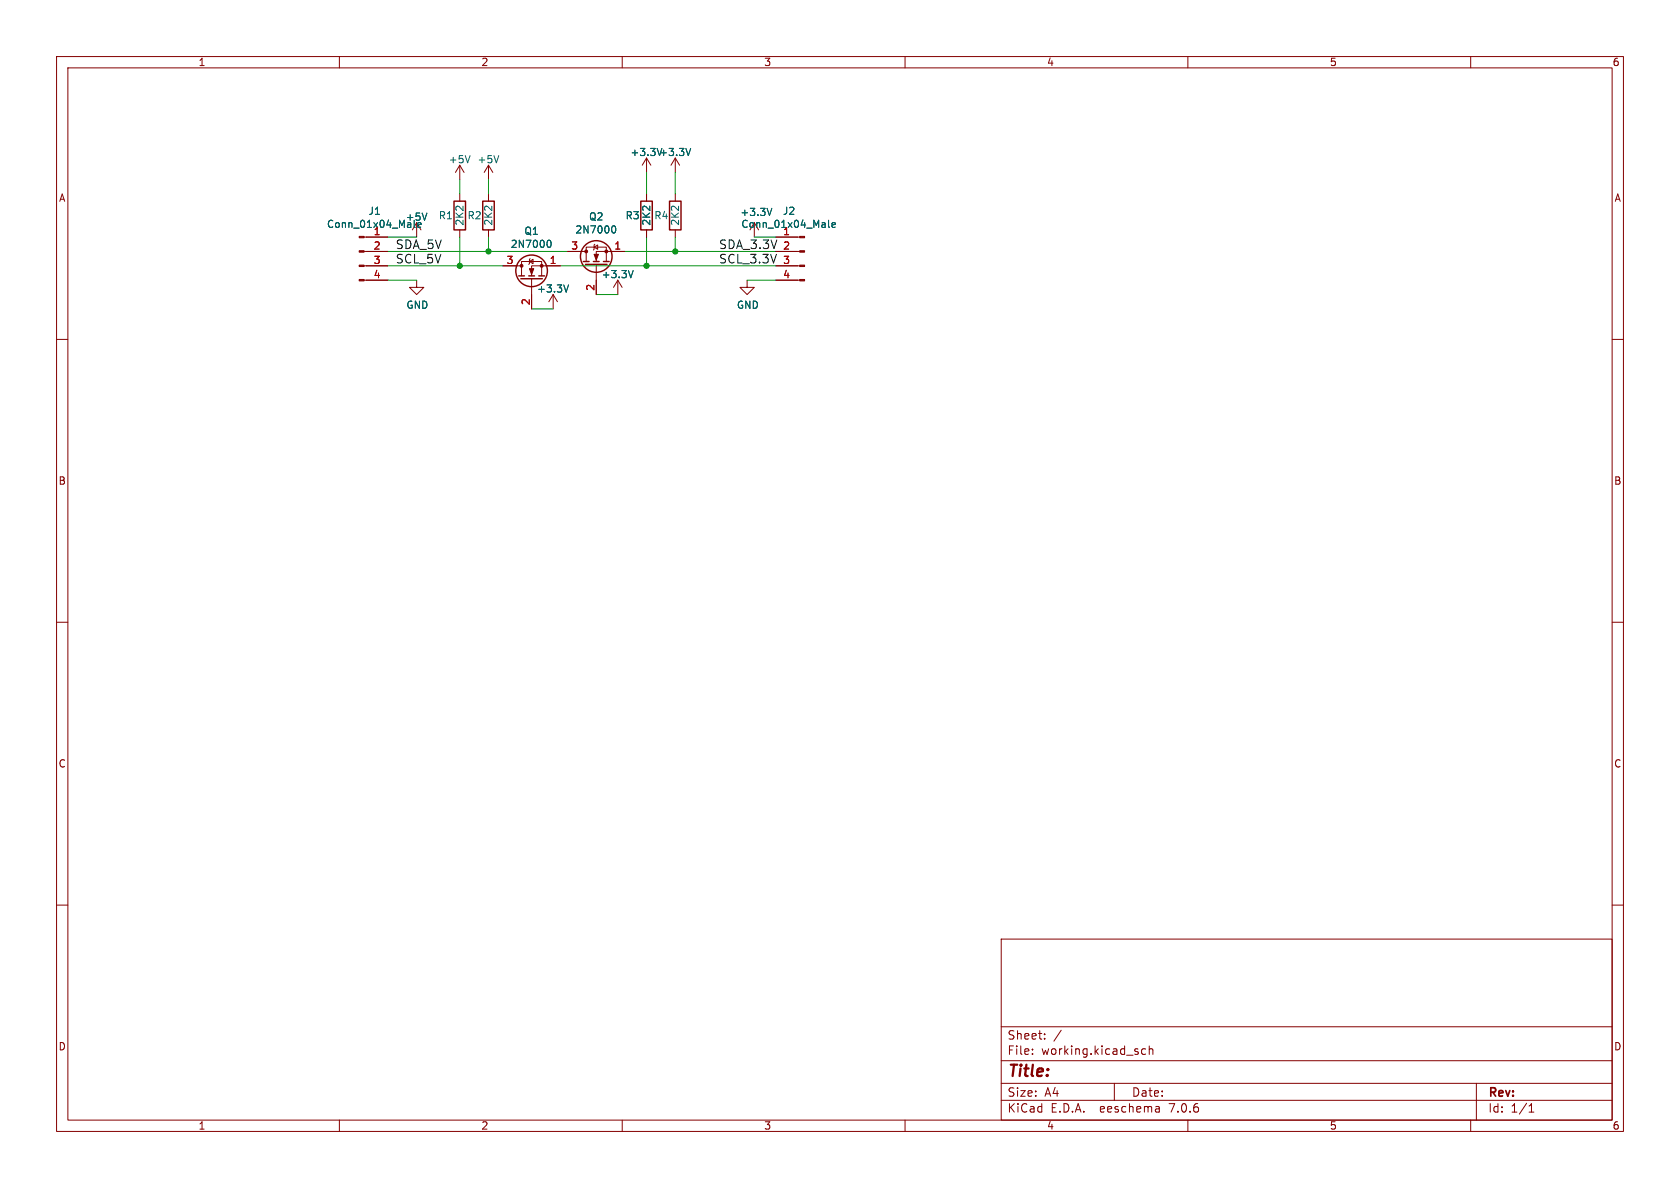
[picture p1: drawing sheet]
(kicad_sch (version 20230121) (generator eeschema)

 (paper "A4")

 (lib_symbols
  (symbol "Device:R" (pin_numbers hide) (pin_names (offset 0)) (in_bom yes) (on_board yes)
   (property "Reference" "R" (at 2.032 0 90) (effects (font (size 1.27 1.27))))
   (property "Value" "R" (at 0 0 90) (effects (font (size 1.27 1.27))))
   (property "Footprint" "" (at -1.778 0 90) (effects (font (size 1.27 1.27)) hide))
   (property "Datasheet" "~" (at 0 0 0) (effects (font (size 1.27 1.27)) hide))
   (symbol "R_0_1"
    (rectangle (start -1.016 -2.54) (end 1.016 2.54) (stroke (width 0.254) (type default)) (fill (type none))))
   (symbol "R_1_1"
    (pin passive line (at 0 3.81 270) (length 1.27) (name "~" (effects (font (size 1.27 1.27)))) (number "1" (effects (font (size 1.27 1.27)))))
    (pin passive line (at 0 -3.81 90) (length 1.27) (name "~" (effects (font (size 1.27 1.27)))) (number "2" (effects (font (size 1.27 1.27)))))))
  (symbol "Transistor_FET:2N7000" (pin_names hide) (in_bom yes) (on_board yes)
   (property "Reference" "Q" (at 5.08 1.905 0) (effects (font (size 1.27 1.27)) (justify left)))
   (property "Value" "2N7000" (at 5.08 0 0) (effects (font (size 1.27 1.27)) (justify left)))
   (property "Footprint" "Package_TO_SOT_THT:TO-92_Inline" (at 5.08 -1.905 0) (effects (font (size 1.27 1.27) italic) (justify left) hide))
   (property "Datasheet" "https://www.vishay.com/docs/70226/70226.pdf" (at 0 0 0) (effects (font (size 1.27 1.27)) (justify left) hide))
   (symbol "2N7000_0_1"
    (polyline (pts (xy 0.254 0) (xy -2.54 0)) (stroke (width 0) (type default)) (fill (type none)))
    (polyline (pts (xy 0.254 1.905) (xy 0.254 -1.905)) (stroke (width 0.254) (type default)) (fill (type none)))
    (polyline (pts (xy 0.762 -1.27) (xy 0.762 -2.286)) (stroke (width 0.254) (type default)) (fill (type none)))
    (polyline (pts (xy 0.762 0.508) (xy 0.762 -0.508)) (stroke (width 0.254) (type default)) (fill (type none)))
    (polyline (pts (xy 0.762 2.286) (xy 0.762 1.27)) (stroke (width 0.254) (type default)) (fill (type none)))
    (polyline (pts (xy 2.54 2.54) (xy 2.54 1.778)) (stroke (width 0) (type default)) (fill (type none)))
    (polyline (pts (xy 2.54 -2.54) (xy 2.54 0) (xy 0.762 0)) (stroke (width 0) (type default)) (fill (type none)))
    (polyline (pts (xy 0.762 -1.778) (xy 3.302 -1.778) (xy 3.302 1.778) (xy 0.762 1.778)) (stroke (width 0) (type default)) (fill (type none)))
    (polyline (pts (xy 1.016 0) (xy 2.032 0.381) (xy 2.032 -0.381) (xy 1.016 0)) (stroke (width 0) (type default)) (fill (type outline)))
    (polyline (pts (xy 2.794 0.508) (xy 2.921 0.381) (xy 3.683 0.381) (xy 3.81 0.254)) (stroke (width 0) (type default)) (fill (type none)))
    (polyline (pts (xy 3.302 0.381) (xy 2.921 -0.254) (xy 3.683 -0.254) (xy 3.302 0.381)) (stroke (width 0) (type default)) (fill (type none)))
    (circle (center 1.651 0) (radius 2.794) (stroke (width 0.254) (type default)) (fill (type none)))
    (circle (center 2.54 -1.778) (radius 0.254) (stroke (width 0) (type default)) (fill (type outline)))
    (circle (center 2.54 1.778) (radius 0.254) (stroke (width 0) (type default)) (fill (type outline))))
   (symbol "2N7000_1_1"
    (pin passive line (at 2.54 -5.08 90) (length 2.54) (name "S" (effects (font (size 1.27 1.27)))) (number "1" (effects (font (size 1.27 1.27)))))
    (pin input line (at -5.08 0 0) (length 2.54) (name "G" (effects (font (size 1.27 1.27)))) (number "2" (effects (font (size 1.27 1.27)))))
    (pin passive line (at 2.54 5.08 270) (length 2.54) (name "D" (effects (font (size 1.27 1.27)))) (number "3" (effects (font (size 1.27 1.27)))))))
  (symbol "i2c-logic-level-converter-rescue:+3.3V-power" (power) (pin_names (offset 0)) (in_bom yes) (on_board yes)
   (property "Reference" "#PWR" (at 0 -3.81 0) (effects (font (size 1.27 1.27)) hide))
   (property "Value" "+3.3V-power" (at 0 3.556 0) (effects (font (size 1.27 1.27))))
   (property "Footprint" "" (at 0 0 0) (effects (font (size 1.27 1.27)) hide))
   (property "Datasheet" "" (at 0 0 0) (effects (font (size 1.27 1.27)) hide))
   (symbol "+3.3V-power_0_1"
    (polyline (pts (xy -0.762 1.27) (xy 0 2.54)) (stroke (width 0) (type solid)) (fill (type none)))
    (polyline (pts (xy 0 0) (xy 0 2.54)) (stroke (width 0) (type solid)) (fill (type none)))
    (polyline (pts (xy 0 2.54) (xy 0.762 1.27)) (stroke (width 0) (type solid)) (fill (type none))))
   (symbol "+3.3V-power_1_1"
    (pin power_in line (at 0 0 90) (length 0) hide (name "+3V3" (effects (font (size 1.27 1.27)))) (number "1" (effects (font (size 1.27 1.27)))))))
  (symbol "i2c-logic-level-converter-rescue:Conn_01x04_Male-Connector" (pin_names (offset 1.016) hide) (in_bom yes) (on_board yes)
   (property "Reference" "J" (at 0 5.08 0) (effects (font (size 1.27 1.27))))
   (property "Value" "Connector_Conn_01x04_Male" (at 0 -7.62 0) (effects (font (size 1.27 1.27))))
   (property "Footprint" "" (at 0 0 0) (effects (font (size 1.27 1.27)) hide))
   (property "Datasheet" "" (at 0 0 0) (effects (font (size 1.27 1.27)) hide))
   (symbol "Conn_01x04_Male-Connector_1_1"
    (polyline (pts (xy 1.27 -5.08) (xy 0.8636 -5.08)) (stroke (width 0.1524) (type solid)) (fill (type none)))
    (polyline (pts (xy 1.27 -2.54) (xy 0.8636 -2.54)) (stroke (width 0.1524) (type solid)) (fill (type none)))
    (polyline (pts (xy 1.27 0) (xy 0.8636 0)) (stroke (width 0.1524) (type solid)) (fill (type none)))
    (polyline (pts (xy 1.27 2.54) (xy 0.8636 2.54)) (stroke (width 0.1524) (type solid)) (fill (type none)))
    (rectangle (start 0.8636 -4.953) (end 0 -5.207) (stroke (width 0.1524) (type solid)) (fill (type outline)))
    (rectangle (start 0.8636 -2.413) (end 0 -2.667) (stroke (width 0.1524) (type solid)) (fill (type outline)))
    (rectangle (start 0.8636 0.127) (end 0 -0.127) (stroke (width 0.1524) (type solid)) (fill (type outline)))
    (rectangle (start 0.8636 2.667) (end 0 2.413) (stroke (width 0.1524) (type solid)) (fill (type outline)))
    (pin passive line (at 5.08 2.54 180) (length 3.81) (name "Pin_1" (effects (font (size 1.27 1.27)))) (number "1" (effects (font (size 1.27 1.27)))))
    (pin passive line (at 5.08 0 180) (length 3.81) (name "Pin_2" (effects (font (size 1.27 1.27)))) (number "2" (effects (font (size 1.27 1.27)))))
    (pin passive line (at 5.08 -2.54 180) (length 3.81) (name "Pin_3" (effects (font (size 1.27 1.27)))) (number "3" (effects (font (size 1.27 1.27)))))
    (pin passive line (at 5.08 -5.08 180) (length 3.81) (name "Pin_4" (effects (font (size 1.27 1.27)))) (number "4" (effects (font (size 1.27 1.27)))))))
  (symbol "power:+5V" (power) (pin_names (offset 0)) (in_bom yes) (on_board yes)
   (property "Reference" "#PWR" (at 0 -3.81 0) (effects (font (size 1.27 1.27)) hide))
   (property "Value" "+5V" (at 0 3.556 0) (effects (font (size 1.27 1.27))))
   (property "Footprint" "" (at 0 0 0) (effects (font (size 1.27 1.27)) hide))
   (property "Datasheet" "" (at 0 0 0) (effects (font (size 1.27 1.27)) hide))
   (symbol "+5V_0_1"
    (polyline (pts (xy -0.762 1.27) (xy 0 2.54)) (stroke (width 0) (type default)) (fill (type none)))
    (polyline (pts (xy 0 0) (xy 0 2.54)) (stroke (width 0) (type default)) (fill (type none)))
    (polyline (pts (xy 0 2.54) (xy 0.762 1.27)) (stroke (width 0) (type default)) (fill (type none))))
   (symbol "+5V_1_1"
    (pin power_in line (at 0 0 90) (length 0) hide (name "+5V" (effects (font (size 1.27 1.27)))) (number "1" (effects (font (size 1.27 1.27)))))))
  (symbol "power:GND" (power) (pin_names (offset 0)) (in_bom yes) (on_board yes)
   (property "Reference" "#PWR" (at 0 -6.35 0) (effects (font (size 1.27 1.27)) hide))
   (property "Value" "GND" (at 0 -3.81 0) (effects (font (size 1.27 1.27))))
   (property "Footprint" "" (at 0 0 0) (effects (font (size 1.27 1.27)) hide))
   (property "Datasheet" "" (at 0 0 0) (effects (font (size 1.27 1.27)) hide))
   (symbol "GND_0_1"
    (polyline (pts (xy 0 0) (xy 0 -1.27) (xy 1.27 -1.27) (xy 0 -2.54) (xy -1.27 -1.27) (xy 0 -1.27)) (stroke (width 0) (type default)) (fill (type none))))
   (symbol "GND_1_1"
    (pin power_in line (at 0 0 270) (length 0) hide (name "GND" (effects (font (size 1.27 1.27)))) (number "1" (effects (font (size 1.27 1.27))))))))

 (junction (at 119.38 44.45) (diameter 0) (color 0 0 0 0))
 (junction (at 81.28 46.99) (diameter 0) (color 0 0 0 0))
 (junction (at 114.3 46.99) (diameter 0) (color 0 0 0 0))
 (junction (at 86.36 44.45) (diameter 0) (color 0 0 0 0))

 (wire (pts (xy 68.58 49.53) (xy 73.66 49.53)) (stroke (width 0) (type default)))
 (wire (pts (xy 68.58 44.45) (xy 86.36 44.45)) (stroke (width 0) (type default)))
 (wire (pts (xy 99.06 46.99) (xy 114.3 46.99)) (stroke (width 0) (type default)))
 (wire (pts (xy 137.16 49.53) (xy 132.08 49.53)) (stroke (width 0) (type default)))
 (wire (pts (xy 93.98 54.61) (xy 97.79 54.61)) (stroke (width 0) (type default)))
 (wire (pts (xy 81.28 31.75) (xy 81.28 34.29)) (stroke (width 0) (type default)))
 (wire (pts (xy 110.49 44.45) (xy 119.38 44.45)) (stroke (width 0) (type default)))
 (wire (pts (xy 68.58 41.91) (xy 73.66 41.91)) (stroke (width 0) (type default)))
 (wire (pts (xy 119.38 41.91) (xy 119.38 44.45)) (stroke (width 0) (type default)))
 (wire (pts (xy 68.58 46.99) (xy 81.28 46.99)) (stroke (width 0) (type default)))
 (wire (pts (xy 114.3 30.48) (xy 114.3 34.29)) (stroke (width 0) (type default)))
 (wire (pts (xy 105.41 52.07) (xy 109.22 52.07)) (stroke (width 0) (type default)))
 (wire (pts (xy 119.38 30.48) (xy 119.38 34.29)) (stroke (width 0) (type default)))
 (wire (pts (xy 81.28 41.91) (xy 81.28 46.99)) (stroke (width 0) (type default)))
 (wire (pts (xy 86.36 34.29) (xy 86.36 31.75)) (stroke (width 0) (type default)))
 (wire (pts (xy 86.36 44.45) (xy 100.33 44.45)) (stroke (width 0) (type default)))
 (wire (pts (xy 119.38 44.45) (xy 137.16 44.45)) (stroke (width 0) (type default)))
 (wire (pts (xy 137.16 41.91) (xy 133.35 41.91)) (stroke (width 0) (type default)))
 (wire (pts (xy 114.3 41.91) (xy 114.3 46.99)) (stroke (width 0) (type default)))
 (wire (pts (xy 86.36 41.91) (xy 86.36 44.45)) (stroke (width 0) (type default)))
 (wire (pts (xy 114.3 46.99) (xy 137.16 46.99)) (stroke (width 0) (type default)))
 (wire (pts (xy 81.28 46.99) (xy 88.9 46.99)) (stroke (width 0) (type default)))

 (label "SDA_3.3V" (at 127 44.45 0) (effects (font (size 1.524 1.524)) (justify left bottom)))
 (label "SCL_5V" (at 69.85 46.99 0) (effects (font (size 1.524 1.524)) (justify left bottom)))
 (label "SCL_3.3V" (at 127 46.99 0) (effects (font (size 1.524 1.524)) (justify left bottom)))
 (label "SDA_5V" (at 69.85 44.45 0) (effects (font (size 1.524 1.524)) (justify left bottom)))

 (symbol (lib_id "power:+5V") (at 73.66 41.91 0) (unit 1) (in_bom yes) (on_board yes) (dnp no)
  (property "Reference" "#PWR01" (at 73.66 45.72 0) (effects (font (size 1.27 1.27)) hide))
  (property "Value" "+5V" (at 73.66 38.354 0) (effects (font (size 1.27 1.27))))
  (property "Footprint" "" (at 73.66 41.91 0) (effects (font (size 1.27 1.27))))
  (property "Datasheet" "" (at 73.66 41.91 0) (effects (font (size 1.27 1.27)))) (pin "1"))

 (symbol (lib_id "i2c-logic-level-converter-rescue:+3.3V-power") (at 109.22 52.07 0) (unit 1) (in_bom yes) (on_board yes) (dnp no)
  (property "Reference" "#PWR05" (at 109.22 55.88 0) (effects (font (size 1.27 1.27)) hide))
  (property "Value" "+3.3V" (at 109.22 48.514 0) (effects (font (size 1.27 1.27))))
  (property "Footprint" "" (at 109.22 52.07 0) (effects (font (size 1.27 1.27))))
  (property "Datasheet" "" (at 109.22 52.07 0) (effects (font (size 1.27 1.27)))) (pin "1"))

 (symbol (lib_id "i2c-logic-level-converter-rescue:+3.3V-power") (at 97.79 54.61 0) (unit 1) (in_bom yes) (on_board yes) (dnp no)
  (property "Reference" "#PWR06" (at 97.79 58.42 0) (effects (font (size 1.27 1.27)) hide))
  (property "Value" "+3.3V" (at 97.79 51.054 0) (effects (font (size 1.27 1.27))))
  (property "Footprint" "" (at 97.79 54.61 0) (effects (font (size 1.27 1.27))))
  (property "Datasheet" "" (at 97.79 54.61 0) (effects (font (size 1.27 1.27)))) (pin "1"))

 (symbol (lib_id "i2c-logic-level-converter-rescue:+3.3V-power") (at 119.38 30.48 0) (unit 1) (in_bom yes) (on_board yes) (dnp no)
  (property "Reference" "#PWR07" (at 119.38 34.29 0) (effects (font (size 1.27 1.27)) hide))
  (property "Value" "+3.3V" (at 119.38 26.924 0) (effects (font (size 1.27 1.27))))
  (property "Footprint" "" (at 119.38 30.48 0) (effects (font (size 1.27 1.27))))
  (property "Datasheet" "" (at 119.38 30.48 0) (effects (font (size 1.27 1.27)))) (pin "1"))

 (symbol (lib_id "i2c-logic-level-converter-rescue:+3.3V-power") (at 114.3 30.48 0) (unit 1) (in_bom yes) (on_board yes) (dnp no)
  (property "Reference" "#PWR08" (at 114.3 34.29 0) (effects (font (size 1.27 1.27)) hide))
  (property "Value" "+3.3V" (at 114.3 26.924 0) (effects (font (size 1.27 1.27))))
  (property "Footprint" "" (at 114.3 30.48 0) (effects (font (size 1.27 1.27))))
  (property "Datasheet" "" (at 114.3 30.48 0) (effects (font (size 1.27 1.27)))) (pin "1"))

 (symbol (lib_id "power:+5V") (at 81.28 31.75 0) (unit 1) (in_bom yes) (on_board yes) (dnp no)
  (property "Reference" "#PWR09" (at 81.28 35.56 0) (effects (font (size 1.27 1.27)) hide))
  (property "Value" "+5V" (at 81.28 28.194 0) (effects (font (size 1.27 1.27))))
  (property "Footprint" "" (at 81.28 31.75 0) (effects (font (size 1.27 1.27))))
  (property "Datasheet" "" (at 81.28 31.75 0) (effects (font (size 1.27 1.27)))) (pin "1"))

 (symbol (lib_id "power:+5V") (at 86.36 31.75 0) (unit 1) (in_bom yes) (on_board yes) (dnp no)
  (property "Reference" "#PWR010" (at 86.36 35.56 0) (effects (font (size 1.27 1.27)) hide))
  (property "Value" "+5V" (at 86.36 28.194 0) (effects (font (size 1.27 1.27))))
  (property "Footprint" "" (at 86.36 31.75 0) (effects (font (size 1.27 1.27))))
  (property "Datasheet" "" (at 86.36 31.75 0) (effects (font (size 1.27 1.27)))) (pin "1"))

 (symbol (lib_id "power:GND") (at 73.66 49.53 0) (unit 1) (in_bom yes) (on_board yes) (dnp no)
  (property "Reference" "#PWR0101" (at 73.66 55.88 0) (effects (font (size 1.27 1.27)) hide))
  (property "Value" "GND" (at 73.787 53.9242 0) (effects (font (size 1.27 1.27))))
  (property "Footprint" "" (at 73.66 49.53 0) (effects (font (size 1.27 1.27)) hide))
  (property "Datasheet" "" (at 73.66 49.53 0) (effects (font (size 1.27 1.27)) hide)) (pin "1"))

 (symbol (lib_id "Transistor_FET:2N7000") (at 93.98 49.53 90) (unit 1) (in_bom yes) (on_board yes) (dnp no)
  (property "Reference" "Q1" (at 93.98 40.8432 90) (effects (font (size 1.27 1.27))))
  (property "Value" "2N7000" (at 93.98 43.1546 90) (effects (font (size 1.27 1.27))))
  (property "Footprint" "Package_TO_SOT_THT:TO-92_Wide" (at 95.885 44.45 0) (effects (font (size 1.27 1.27) italic) (justify left) hide))
  (property "Datasheet" "https://www.onsemi.com/pub/Collateral/NDS7002A-D.PDF" (at 93.98 49.53 0) (effects (font (size 1.27 1.27)) (justify left) hide)) (pin "1") (pin "2") (pin "3"))

 (symbol (lib_id "power:GND") (at 132.08 49.53 0) (unit 1) (in_bom yes) (on_board yes) (dnp no)
  (property "Reference" "#PWR0102" (at 132.08 55.88 0) (effects (font (size 1.27 1.27)) hide))
  (property "Value" "GND" (at 132.207 53.9242 0) (effects (font (size 1.27 1.27))))
  (property "Footprint" "" (at 132.08 49.53 0) (effects (font (size 1.27 1.27)) hide))
  (property "Datasheet" "" (at 132.08 49.53 0) (effects (font (size 1.27 1.27)) hide)) (pin "1"))

 (symbol (lib_id "i2c-logic-level-converter-rescue:+3.3V-power") (at 133.35 41.91 0) (unit 1) (in_bom yes) (on_board yes) (dnp no)
  (property "Reference" "#PWR0103" (at 133.35 45.72 0) (effects (font (size 1.27 1.27)) hide))
  (property "Value" "+3.3V" (at 133.731 37.5158 0) (effects (font (size 1.27 1.27))))
  (property "Footprint" "" (at 133.35 41.91 0) (effects (font (size 1.27 1.27)) hide))
  (property "Datasheet" "" (at 133.35 41.91 0) (effects (font (size 1.27 1.27)) hide)) (pin "1"))

 (symbol (lib_id "Transistor_FET:2N7000") (at 105.41 46.99 90) (unit 1) (in_bom yes) (on_board yes) (dnp no)
  (property "Reference" "Q2" (at 105.41 38.3032 90) (effects (font (size 1.27 1.27))))
  (property "Value" "2N7000" (at 105.41 40.6146 90) (effects (font (size 1.27 1.27))))
  (property "Footprint" "Package_TO_SOT_THT:TO-92_Wide" (at 107.315 41.91 0) (effects (font (size 1.27 1.27) italic) (justify left) hide))
  (property "Datasheet" "https://www.onsemi.com/pub/Collateral/NDS7002A-D.PDF" (at 105.41 46.99 0) (effects (font (size 1.27 1.27)) (justify left) hide)) (pin "1") (pin "2") (pin "3"))

 (symbol (lib_id "i2c-logic-level-converter-rescue:Conn_01x04_Male-Connector") (at 63.5 44.45 0) (unit 1) (in_bom yes) (on_board yes) (dnp no)
  (property "Reference" "J1" (at 66.2432 37.3126 0) (effects (font (size 1.27 1.27))))
  (property "Value" "Conn_01x04_Male" (at 66.2432 39.624 0) (effects (font (size 1.27 1.27))))
  (property "Footprint" "Connector_PinHeader_2.54mm:PinHeader_1x04_P2.54mm_Vertical" (at 63.5 44.45 0) (effects (font (size 1.27 1.27)) hide))
  (property "Datasheet" "~" (at 63.5 44.45 0) (effects (font (size 1.27 1.27)) hide)) (pin "1") (pin "2") (pin "3") (pin "4"))

 (symbol (lib_id "Device:R") (at 81.28 38.1 0) (unit 1) (in_bom yes) (on_board yes) (dnp no)
  (property "Reference" "R1" (at 77.47 38.1 0) (effects (font (size 1.27 1.27)) (justify left)))
  (property "Value" "2K2" (at 81.28 40.005 90) (effects (font (size 1.27 1.27)) (justify left)))
  (property "Footprint" "Resistor_THT:R_Axial_DIN0207_L6.3mm_D2.5mm_P7.62mm_Horizontal" (at 79.502 38.1 90) (effects (font (size 1.27 1.27)) hide))
  (property "Datasheet" "~" (at 81.28 38.1 0) (effects (font (size 1.27 1.27)) hide)) (pin "1") (pin "2"))

 (symbol (lib_id "Device:R") (at 86.36 38.1 0) (unit 1) (in_bom yes) (on_board yes) (dnp no)
  (property "Reference" "R2" (at 82.55 38.1 0) (effects (font (size 1.27 1.27)) (justify left)))
  (property "Value" "2K2" (at 86.36 40.005 90) (effects (font (size 1.27 1.27)) (justify left)))
  (property "Footprint" "Resistor_THT:R_Axial_DIN0207_L6.3mm_D2.5mm_P7.62mm_Horizontal" (at 84.582 38.1 90) (effects (font (size 1.27 1.27)) hide))
  (property "Datasheet" "~" (at 86.36 38.1 0) (effects (font (size 1.27 1.27)) hide)) (pin "1") (pin "2"))

 (symbol (lib_id "Device:R") (at 114.3 38.1 0) (unit 1) (in_bom yes) (on_board yes) (dnp no)
  (property "Reference" "R3" (at 110.49 38.1 0) (effects (font (size 1.27 1.27)) (justify left)))
  (property "Value" "2K2" (at 114.3 40.005 90) (effects (font (size 1.27 1.27)) (justify left)))
  (property "Footprint" "Resistor_THT:R_Axial_DIN0207_L6.3mm_D2.5mm_P7.62mm_Horizontal" (at 112.522 38.1 90) (effects (font (size 1.27 1.27)) hide))
  (property "Datasheet" "~" (at 114.3 38.1 0) (effects (font (size 1.27 1.27)) hide)) (pin "1") (pin "2"))

 (symbol (lib_id "Device:R") (at 119.38 38.1 0) (unit 1) (in_bom yes) (on_board yes) (dnp no)
  (property "Reference" "R4" (at 115.57 38.1 0) (effects (font (size 1.27 1.27)) (justify left)))
  (property "Value" "2K2" (at 119.38 40.005 90) (effects (font (size 1.27 1.27)) (justify left)))
  (property "Footprint" "Resistor_THT:R_Axial_DIN0207_L6.3mm_D2.5mm_P7.62mm_Horizontal" (at 117.602 38.1 90) (effects (font (size 1.27 1.27)) hide))
  (property "Datasheet" "~" (at 119.38 38.1 0) (effects (font (size 1.27 1.27)) hide)) (pin "1") (pin "2"))

 (symbol (lib_id "i2c-logic-level-converter-rescue:Conn_01x04_Male-Connector") (at 142.24 44.45 0) (mirror y) (unit 1) (in_bom yes) (on_board yes) (dnp no)
  (property "Reference" "J2" (at 139.4968 37.3126 0) (effects (font (size 1.27 1.27))))
  (property "Value" "Conn_01x04_Male" (at 139.4968 39.624 0) (effects (font (size 1.27 1.27))))
  (property "Footprint" "Connector_PinHeader_2.54mm:PinHeader_1x04_P2.54mm_Vertical" (at 142.24 44.45 0) (effects (font (size 1.27 1.27)) hide))
  (property "Datasheet" "~" (at 142.24 44.45 0) (effects (font (size 1.27 1.27)) hide)) (pin "1") (pin "2") (pin "3") (pin "4"))

 (sheet_instances (path "" (page "1"))))
